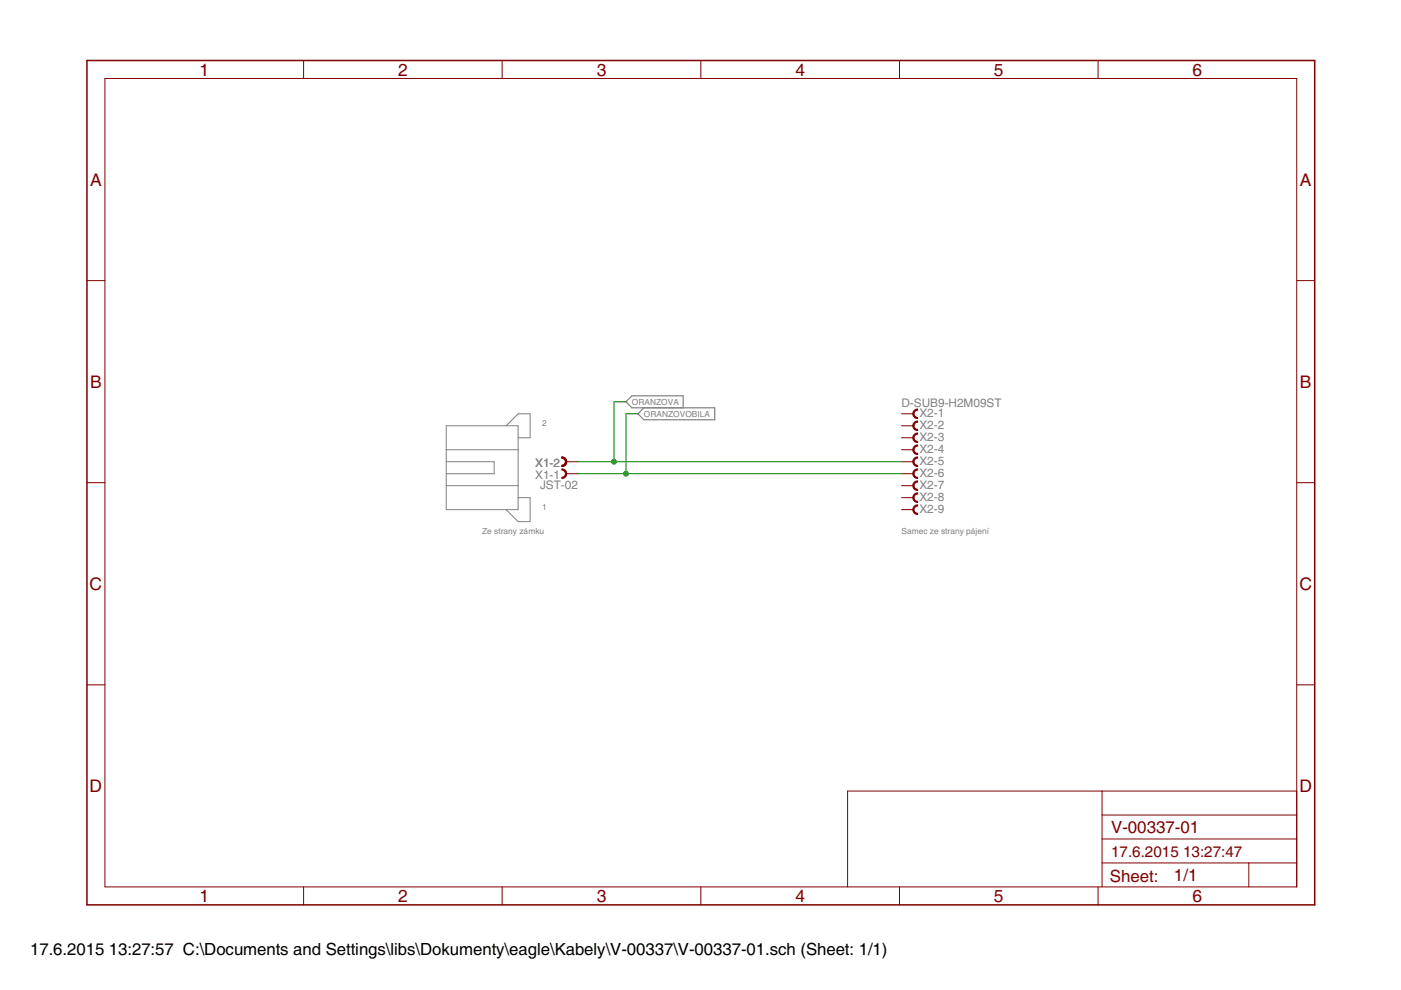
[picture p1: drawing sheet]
<svg xmlns="http://www.w3.org/2000/svg" width="297mm" height="210mm" viewBox="0 0 297 210" stroke-linecap="round" stroke-linejoin="round" font-family="sans-serif">
<path d="M94.6 90.3h15.3v17.8h-15.3zM94.6 95.4h15.3M94.6 97.9h10.2v2.5h-10.2M107.3 90.3l2.6-2.6h2.5v5.1h-2.5M94.6 103h15.3M109.9 105.5h2.5v5.1h-2.5l-2.6-2.5" fill="none" stroke="#808080" stroke-width=".21"/>
<path d="M136.5 86.5l-1.2 1.2 1.2 1.3h15v-2.5h-17.5l-1.3-1.3 1.3-1.3h10.8v2.6" fill="none" stroke="#808080" stroke-width=".25"/>
<g fill="none" stroke="#800000" stroke-width=".21">
<path d="M22.2 16.6h252.7v171.4h-252.7zM64.4 12.8v3.8M106.5 12.8v3.8M148.6 12.8v3.8M190.7 12.8v3.8M232.8 12.8v3.8M18.4 59.5h3.8M274.9 59.5h3.8M120 97.9h2.6M191.1 97.9h2.6M191.1 87.7h2.6M191.1 90.3h2.6"/>
<path d="M191.1 92.8h2.6M191.1 95.4h2.6M18.4 102.3h3.8M120 100.4h2.6M191.1 100.4h2.6M191.1 103h2.6M191.1 105.5h2.6M191.1 108.1h2.6M274.9 102.3h3.8M18.4 145.2h3.8M274.9 145.2h3.8M233.7 167.7v20.3"/>
<path d="M233.7 177.9h41.2M233.7 172.8h41.2M274.9 167.7h-95.2v20.3M64.4 188v3.9M106.5 188v3.9M148.6 188v3.9M190.7 188v3.9M232.8 188v3.9M233.7 183h41.2M264.8 183v5"/>
</g>
<path d="M18.4 12.8h260.3v179.1h-260.3z" fill="none" stroke="#800000" stroke-width=".32"/>
<g fill="#800000" stroke="#800000" stroke-width=".21">
<path d="M119.1 99.4a1.02 1.02 0 0 1 1.1 1 1.02 1.02 0 0 1-1.1 1.1v-.3a.76 .76 0 0 0 .8-.8 .76 .76 0 0 0-.8-.7z" fill-rule="evenodd"/>
<path d="M119.1 96.9a1.02 1.02 0 0 1 1.1 1 1.02 1.02 0 0 1-1.1 1v-.2a.76 .76 0 0 0 .8-.8 .76 .76 0 0 0-.8-.8z" fill-rule="evenodd"/>
<path d="M119.1 96.9a1.02 1.02 0 0 1 1.1 1 1.02 1.02 0 0 1-1.1 1v-.2a.76 .76 0 0 0 .8-.8 .76 .76 0 0 0-.8-.8z" fill-rule="evenodd"/>
<path d="M193.9 87l.5-.3h.2v.3a.76 .76 0 0 0-.8 .7 .76 .76 0 0 0 .8 .8v.3a1.01 1.01 0 0 1-1-.7 1.01 1.01 0 0 1 .3-1.1z" fill-rule="evenodd"/>
<path d="M193.9 89.5l.5-.2h.2v.2a.76 .76 0 0 0-.8 .8 .76 .76 0 0 0 .8 .7v.3a1.01 1.01 0 0 1-1-.7 1.01 1.01 0 0 1 .3-1.1z" fill-rule="evenodd"/>
<path d="M193.9 92.1l.5-.3h.2v.3a.76 .76 0 0 0-.8 .7 .76 .76 0 0 0 .8 .8v.2a1.01 1.01 0 0 1-1-.6 1.01 1.01 0 0 1 .3-1.1z" fill-rule="evenodd"/>
<path d="M193.9 94.6l.5-.3h.2v.3a.76 .76 0 0 0-.8 .8 .76 .76 0 0 0 .8 .7v.3a1.01 1.01 0 0 1-1-.7 1.01 1.01 0 0 1 .3-1.1z" fill-rule="evenodd"/>
<path d="M193.9 97.1l.7-.2v.2a.76 .76 0 0 0-.8 .8 .76 .76 0 0 0 .8 .8v.2a1.02 1.02 0 0 1-1-.7 1.02 1.02 0 0 1 .3-1.1z" fill-rule="evenodd"/>
<path d="M193.9 99.7l.7-.3v.3a.76 .76 0 0 0-.8 .7 .76 .76 0 0 0 .8 .8v.3a1.02 1.02 0 0 1-1-.7 1.02 1.02 0 0 1 .3-1.1z" fill-rule="evenodd"/>
<path d="M193.9 102.2l.7-.2v.2a.76 .76 0 0 0-.8 .8 .76 .76 0 0 0 .8 .7v.3a1.02 1.02 0 0 1-1-.7 1.02 1.02 0 0 1 .3-1.1z" fill-rule="evenodd"/>
<path d="M193.9 104.7l.7-.2v.3a.76 .76 0 0 0-.8 .7 .76 .76 0 0 0 .8 .8v.2a1.02 1.02 0 0 1-1-.6 1.02 1.02 0 0 1 .3-1.2z" fill-rule="evenodd"/>
<path d="M193.9 107.3l.7-.3v.3a.76 .76 0 0 0-.8 .8 .76 .76 0 0 0 .8 .7v.3a1.02 1.02 0 0 1-1-.7 1.02 1.02 0 0 1 .3-1.1z" fill-rule="evenodd"/>
</g>
<path d="M122.6 97.9h68.5M132.7 85.2h-2.5v12.7M135.3 87.7h-2.6v12.7M122.6 100.4h68.5" fill="none" stroke="#008000" stroke-width=".21"/>
<g fill="#008000" stroke="#008000" stroke-width=".21">
<circle cx="132.7" cy="100.4" r=".51"/>
<circle cx="130.2" cy="97.9" r=".51"/>
</g>
<g font-size="4.3" fill="#800000">
<text x="42.3" y="16">1</text>
<text x="84.4" y="16">2</text>
<text x="126.5" y="16">3</text>
<text x="168.6" y="16">4</text>
<text x="210.7" y="16">5</text>
<text x="252.9" y="16">6</text>
<text x="19.1" y="39.4">A</text>
<text x="275.6" y="39.4">A</text>
<text x="19.1" y="82.2">B</text>
<text x="275.6" y="82.2">B</text>
<text x="19" y="125.1">C</text>
<text x="275.5" y="125.1">C</text>
<text x="19" y="167.9">D</text>
<text x="275.5" y="167.9">D</text>
<text x="42.3" y="191.2">1</text>
<text x="84.4" y="191.2">2</text>
<text x="126.5" y="191.2">3</text>
<text x="168.6" y="191.2">4</text>
<text x="210.7" y="191.2">5</text>
<text x="252.9" y="191.2">6</text>
</g>
<g font-size="4.1" fill="#800000">
<text x="235.6" y="176.6">V-00337-01</text>
<text x="235.3" y="186.9">Sheet:</text>
<text x="248.9" y="186.8">1/1</text>
</g>
<g font-size="4.1">
<text x="6.4" y="202.5">17.6.2015</text>
<text x="23.1" y="202.5">13:27:57 C:\Documents and Settings\libs\Dokumenty\eagle\Kabely\V-00337\V-00337-01.sch (Sheet: 1/1)</text>
</g>
<g font-size="3.7" fill="#800000">
<text x="235.6" y="181.7">17.6.2015</text>
<text x="250.8" y="181.7">13:27:47</text>
</g>
<g font-size="2.9" fill="#808080">
<text x="191.1" y="86.3">D-SUB9-H2M09ST</text>
<text x="194.9" y="88.5">X2-1</text>
<text x="194.9" y="91">X2-2</text>
<text x="194.9" y="93.6">X2-3</text>
<text x="113.5" y="101.5">X1-1</text>
<text x="113.5" y="98.9">X1-2</text>
<text x="194.9" y="96.1">X2-4</text>
<text x="194.9" y="98.7">X2-5</text>
<text x="194.9" y="101.2">X2-6</text>
<text x="114.5" y="103.6">JST-02</text>
<text x="194.9" y="103.7">X2-7</text>
<text x="194.9" y="106.3">X2-8</text>
<text x="194.9" y="108.8">X2-9</text>
</g>
<g font-size="2.1" fill="#808080">
<text x="134" y="85.8">ORANZOVA</text>
<text x="136.5" y="88.4">ORANZOVOBILA</text>
<text x="114.9" y="90.3">2</text>
<text x="102.2" y="113.1">Ze strany zámku</text>
<text x="114.9" y="108.1">1</text>
<text x="191.1" y="113.1">Samec ze strany pájení</text>
</g>
</svg>
